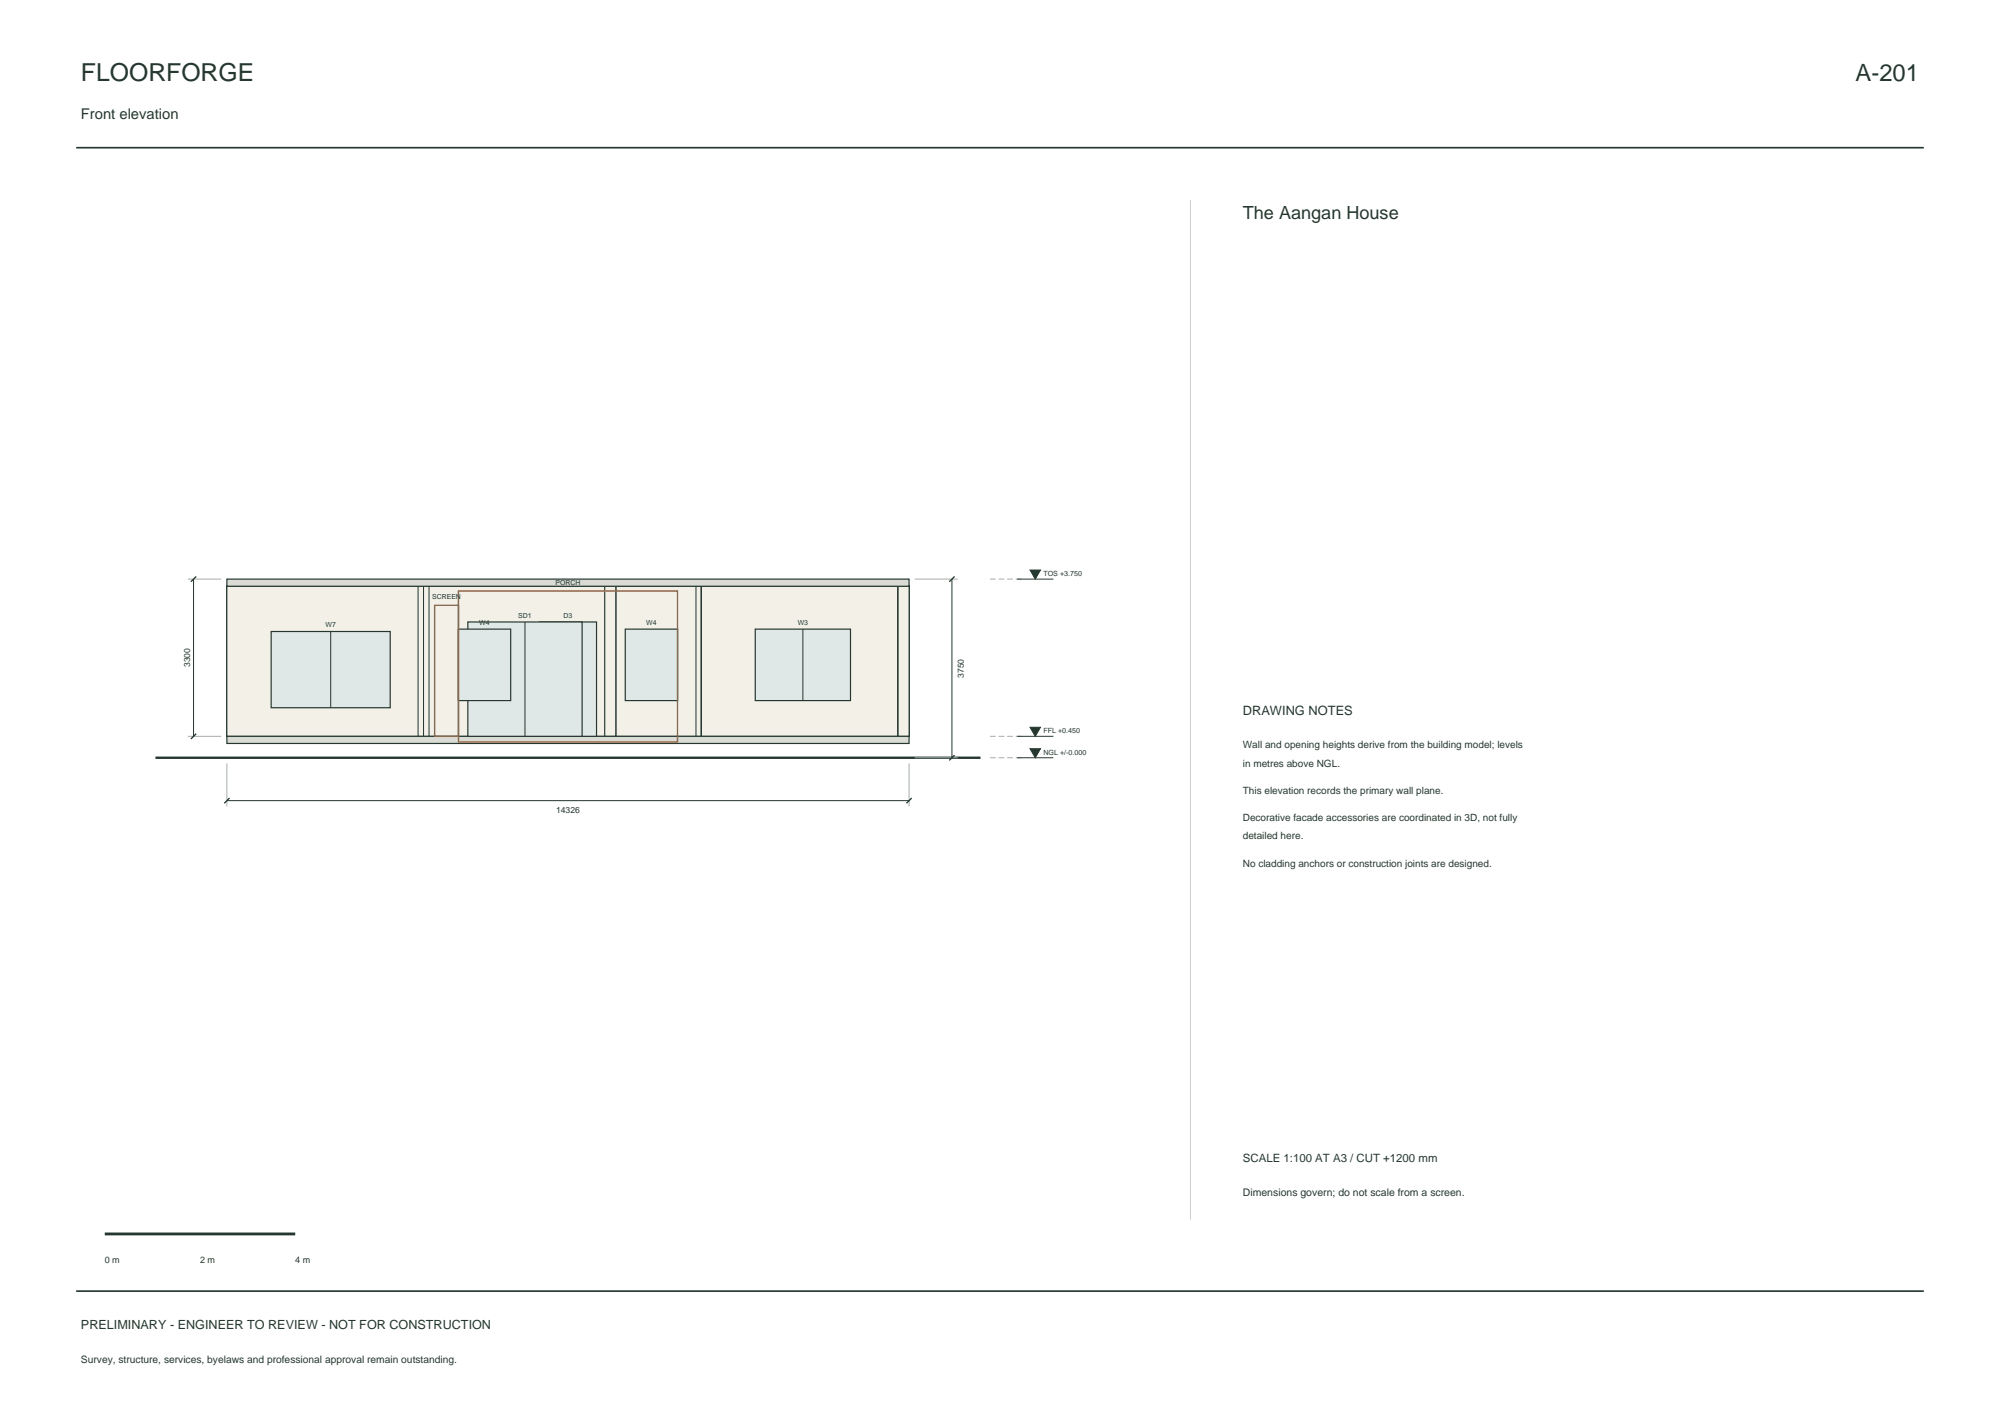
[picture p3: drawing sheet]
<svg xmlns="http://www.w3.org/2000/svg" width="420mm" height="297mm" viewBox="0 0 420 297" stroke-linecap="round" stroke-linejoin="round" font-family="sans-serif">
<path d="M16 31h388M16 271h388" fill="none" stroke="#25372f" stroke-width=".35"/>
<g fill="#f2f0e7" stroke="#25372f" stroke-width=".21">
<path d="M47.6 123.1h2.3v31.4h-2.3z" fill-rule="evenodd"/>
<path d="M47.6 123.1h43.6v31.4h-43.6z" fill-rule="evenodd"/>
<path d="M47.6 123.1h2.3v31.4h-2.3z" fill-rule="evenodd"/>
<path d="M47.6 123.1h43.6v31.4h-43.6z" fill-rule="evenodd"/>
<path d="M47.6 123.1h2.3v31.4h-2.3z" fill-rule="evenodd"/>
<path d="M47.6 123.1h43.6v31.4h-43.6z" fill-rule="evenodd"/>
<path d="M47.6 123.1h2.3v31.4h-2.3z" fill-rule="evenodd"/>
<path d="M47.6 123.1h43.6v31.4h-43.6z" fill-rule="evenodd"/>
<path d="M47.6 123.1h42.5v31.4h-42.5z" fill-rule="evenodd"/>
<path d="M87.8 123.1h3.4v31.4h-3.4z" fill-rule="evenodd"/>
<path d="M88.9 123.1h2.3v31.4h-2.3z" fill-rule="evenodd"/>
<path d="M88.9 123.1h60.7v31.4h-60.7z" fill-rule="evenodd"/>
<path d="M88.9 123.1h2.3v31.4h-2.3z" fill-rule="evenodd"/>
<path d="M88.9 123.1h2.3v31.4h-2.3z" fill-rule="evenodd"/>
<path d="M88.9 123.1h3.5v31.4h-3.5z" fill-rule="evenodd"/>
<path d="M90.1 123.1h40.4v31.4h-40.4z" fill-rule="evenodd"/>
<path d="M128.2 123.1h20.3v31.4h-20.3z" fill-rule="evenodd"/>
<path d="M146.2 123.1h3.4v31.4h-3.4z" fill-rule="evenodd"/>
<path d="M88.9 123.1h2.3v31.4h-2.3z" fill-rule="evenodd"/>
<path d="M88.9 123.1h2.3v31.4h-2.3z" fill-rule="evenodd"/>
<path d="M88.9 123.1h2.3v31.4h-2.3z" fill-rule="evenodd"/>
<path d="M88.9 123.1h2.3v31.4h-2.3z" fill-rule="evenodd"/>
<path d="M88.9 123.1h3.5v31.4h-3.5z" fill-rule="evenodd"/>
<path d="M90.1 123.1h39.2v31.4h-39.2z" fill-rule="evenodd"/>
<path d="M88.9 123.1h2.3v31.4h-2.3z" fill-rule="evenodd"/>
<path d="M88.9 123.1h2.3v31.4h-2.3z" fill-rule="evenodd"/>
<path d="M88.9 123.1h2.3v31.4h-2.3z" fill-rule="evenodd"/>
<path d="M88.9 123.1h3.5v31.4h-3.5z" fill-rule="evenodd"/>
<path d="M90.1 123.1h39.2v31.4h-39.2z" fill-rule="evenodd"/>
<path d="M127 123.1h2.3v31.4h-2.3z" fill-rule="evenodd"/>
<path d="M127 123.1h2.3v31.4h-2.3z" fill-rule="evenodd"/>
<path d="M147.3 123.1h2.3v31.4h-2.3z" fill-rule="evenodd"/>
<path d="M147.3 123.1h43.6v31.4h-43.6z" fill-rule="evenodd"/>
<path d="M147.3 123.1h2.3v31.4h-2.3z" fill-rule="evenodd"/>
<path d="M147.3 123.1h2.3v31.4h-2.3z" fill-rule="evenodd"/>
<path d="M147.3 123.1h43.6v31.4h-43.6z" fill-rule="evenodd"/>
<path d="M147.3 123.1h2.3v31.4h-2.3z" fill-rule="evenodd"/>
<path d="M147.3 123.1h43.6v31.4h-43.6z" fill-rule="evenodd"/>
<path d="M147.3 123.1h2.3v31.4h-2.3z" fill-rule="evenodd"/>
<path d="M147.3 123.1h43.6v31.4h-43.6z" fill-rule="evenodd"/>
<path d="M147.3 123.1h2.3v31.4h-2.3z" fill-rule="evenodd"/>
<path d="M147.3 123.1h2.3v31.4h-2.3z" fill-rule="evenodd"/>
<path d="M147.3 123.1h43.6v31.4h-43.6z" fill-rule="evenodd"/>
<path d="M147.3 123.1h2.3v31.4h-2.3z" fill-rule="evenodd"/>
<path d="M147.3 123.1h43.6v31.4h-43.6z" fill-rule="evenodd"/>
<path d="M147.3 123.1h43.6v31.4h-43.6z" fill-rule="evenodd"/>
<path d="M188.6 123.1h2.3v31.4h-2.3z" fill-rule="evenodd"/>
<path d="M188.6 123.1h2.3v31.4h-2.3z" fill-rule="evenodd"/>
<path d="M188.6 123.1h2.3v31.4h-2.3z" fill-rule="evenodd"/>
<path d="M188.6 123.1h2.3v31.4h-2.3z" fill-rule="evenodd"/>
<path d="M188.6 123.1h2.3v31.4h-2.3z" fill-rule="evenodd"/>
<path d="M188.6 123.1h2.3v31.4h-2.3z" fill-rule="evenodd"/>
</g>
<g fill="#dadbd4" stroke="#25372f" stroke-width=".25">
<path d="M47.6 154.5h143.3v1.6h-143.3z" fill-rule="evenodd"/>
<path d="M47.6 121.5h143.3v1.6h-143.3z" fill-rule="evenodd"/>
</g>
<path d="M32.6 159h173.3" fill="none" stroke="#25372f" stroke-width=".5"/>
<g fill="#dfe8e7" stroke="#25372f" stroke-width=".25">
<path d="M113.3 130.5h12v24h-12z" fill-rule="evenodd"/>
<path d="M98.2 130.5h24v24h-24z" fill-rule="evenodd"/>
</g>
<path d="M110.2 130.5v24" fill="none" stroke="#25372f" stroke-width=".21"/>
<g fill="#dfe8e7" stroke="#25372f" stroke-width=".25">
<path d="M96.2 132.1h11v15h-11z" fill-rule="evenodd"/>
<path d="M131.3 132.1h11v15h-11z" fill-rule="evenodd"/>
<path d="M56.9 132.5h25v16.1h-25z" fill-rule="evenodd"/>
</g>
<path d="M69.4 132.5v16.1" fill="none" stroke="#25372f" stroke-width=".21"/>
<path d="M158.6 132.1h20v15h-20z" fill-rule="evenodd" fill="#dfe8e7" stroke="#25372f" stroke-width=".25"/>
<path d="M40.6 121.5v33M168.6 132.1v15M199.9 121.5v37.5M213.6 121.5h7.6M213.6 159h7.6M213.6 154.5h7.6M47.6 168h143.3" fill="none" stroke="#25372f" stroke-width=".21"/>
<path d="M91.3 127.1h5v27.4h-5zM96.3 124h46v31.8h-46z" fill="none" stroke="#9e653f" stroke-width=".3"/>
<path d="M39.4 121.5h7M192.1 121.5h9M39.4 154.5h7M192.1 159h9M47.6 160.3v8.9M190.9 160.3v8.9" fill="none" stroke="#a8afa4" stroke-width=".21"/>
<path d="M41.2 121l-1.1 1.1M200.5 121l-1.1 1.1M41.2 154l-1.1 1.1M200.5 158.5l-1.1 1.1M48.2 167.5l-1.1 1.1M191.5 167.5l-1.1 1.1" fill="none" stroke="#25372f" stroke-width=".28"/>
<path d="M207.9 121.5h7M207.9 159h7M207.9 154.5h7" fill="none" stroke="#a8afa4" stroke-width=".21" stroke-dasharray="1.2 .6" stroke-linecap="butt"/>
<g fill="#25372f" stroke="#25372f" stroke-width=".21">
<path d="M216.3 157.2h2.2l-1.1 1.8z"/>
<path d="M216.3 152.7h2.2l-1.1 1.8z"/>
<path d="M216.3 119.7h2.2l-1.1 1.8z"/>
</g>
<path d="M250 42v214" fill="none" stroke="#c9d0c7" stroke-width=".21"/>
<path d="M22 259h40" fill="none" stroke="#25372f" stroke-width=".6"/>
<text font-size="5.2" fill="#25372f" x="17" y="17">FLOORFORGE</text>
<text font-size="5" fill="#25372f" x="389.7" y="17">A-201</text>
<text font-size="3.8" fill="#25372f" x="261" y="46">The Aangan House</text>
<text font-size="3.1" fill="#25372f" x="17" y="25">Front elevation</text>
<text font-size="2.7" fill="#25372f" x="261" y="150">DRAWING NOTES</text>
<text font-size="2.6" fill="#25372f" x="17" y="279">PRELIMINARY - ENGINEER TO REVIEW - NOT FOR CONSTRUCTION</text>
<text font-size="2.4" fill="#25372f" x="261" y="244">SCALE 1:100 AT A3 / CUT +1200 mm</text>
<text font-size="2.2" fill="#25372f" x="261" y="251">Dimensions govern; do not scale from a screen.</text>
<g font-size="2.1" fill="#25372f">
<text x="261" y="157">Wall and opening heights derive from the building model; levels</text>
<text x="261" y="160.9">in metres above NGL.</text>
<text x="261" y="166.6">This elevation records the primary wall plane.</text>
<text x="261" y="172.3">Decorative facade accessories are coordinated in 3D, not fully</text>
<text x="261" y="176.2">detailed here.</text>
<text x="261" y="181.9">No cladding anchors or construction joints are designed.</text>
<text x="17" y="286">Survey, structure, services, byelaws and professional approval remain outstanding.</text>
</g>
<g font-size="1.9" fill="#25372f">
<text x="22" y="265">0 m</text>
<text x="42" y="265">2 m</text>
<text x="62" y="265">4 m</text>
</g>
<g font-size="1.8" fill="#25372f">
<text x="39.9" y="140.1" transform="rotate(-90 39.9 140.1)">3300</text>
<text x="202.4" y="142.3" transform="rotate(-90 202.4 142.3)">3750</text>
<text x="116.8" y="170.6">14326</text>
</g>
<g font-size="1.5" fill="#25372f">
<text x="219.1" y="120.9">TOS +3.750</text>
<text x="219.1" y="153.9">FFL +0.450</text>
<text x="219.1" y="158.4">NGL +/-0.000</text>
</g>
<g font-size="1.4" fill="#25372f">
<text x="90.8" y="125.7">SCREEN</text>
<text x="116.7" y="122.8">PORCH</text>
<text x="68.4" y="131.6">W7</text>
<text x="100.7" y="131.1">W4</text>
<text x="108.8" y="129.6">SD1</text>
<text x="118.3" y="129.6">D3</text>
<text x="135.7" y="131.1">W4</text>
<text x="167.5" y="131.1">W3</text>
</g>
</svg>
